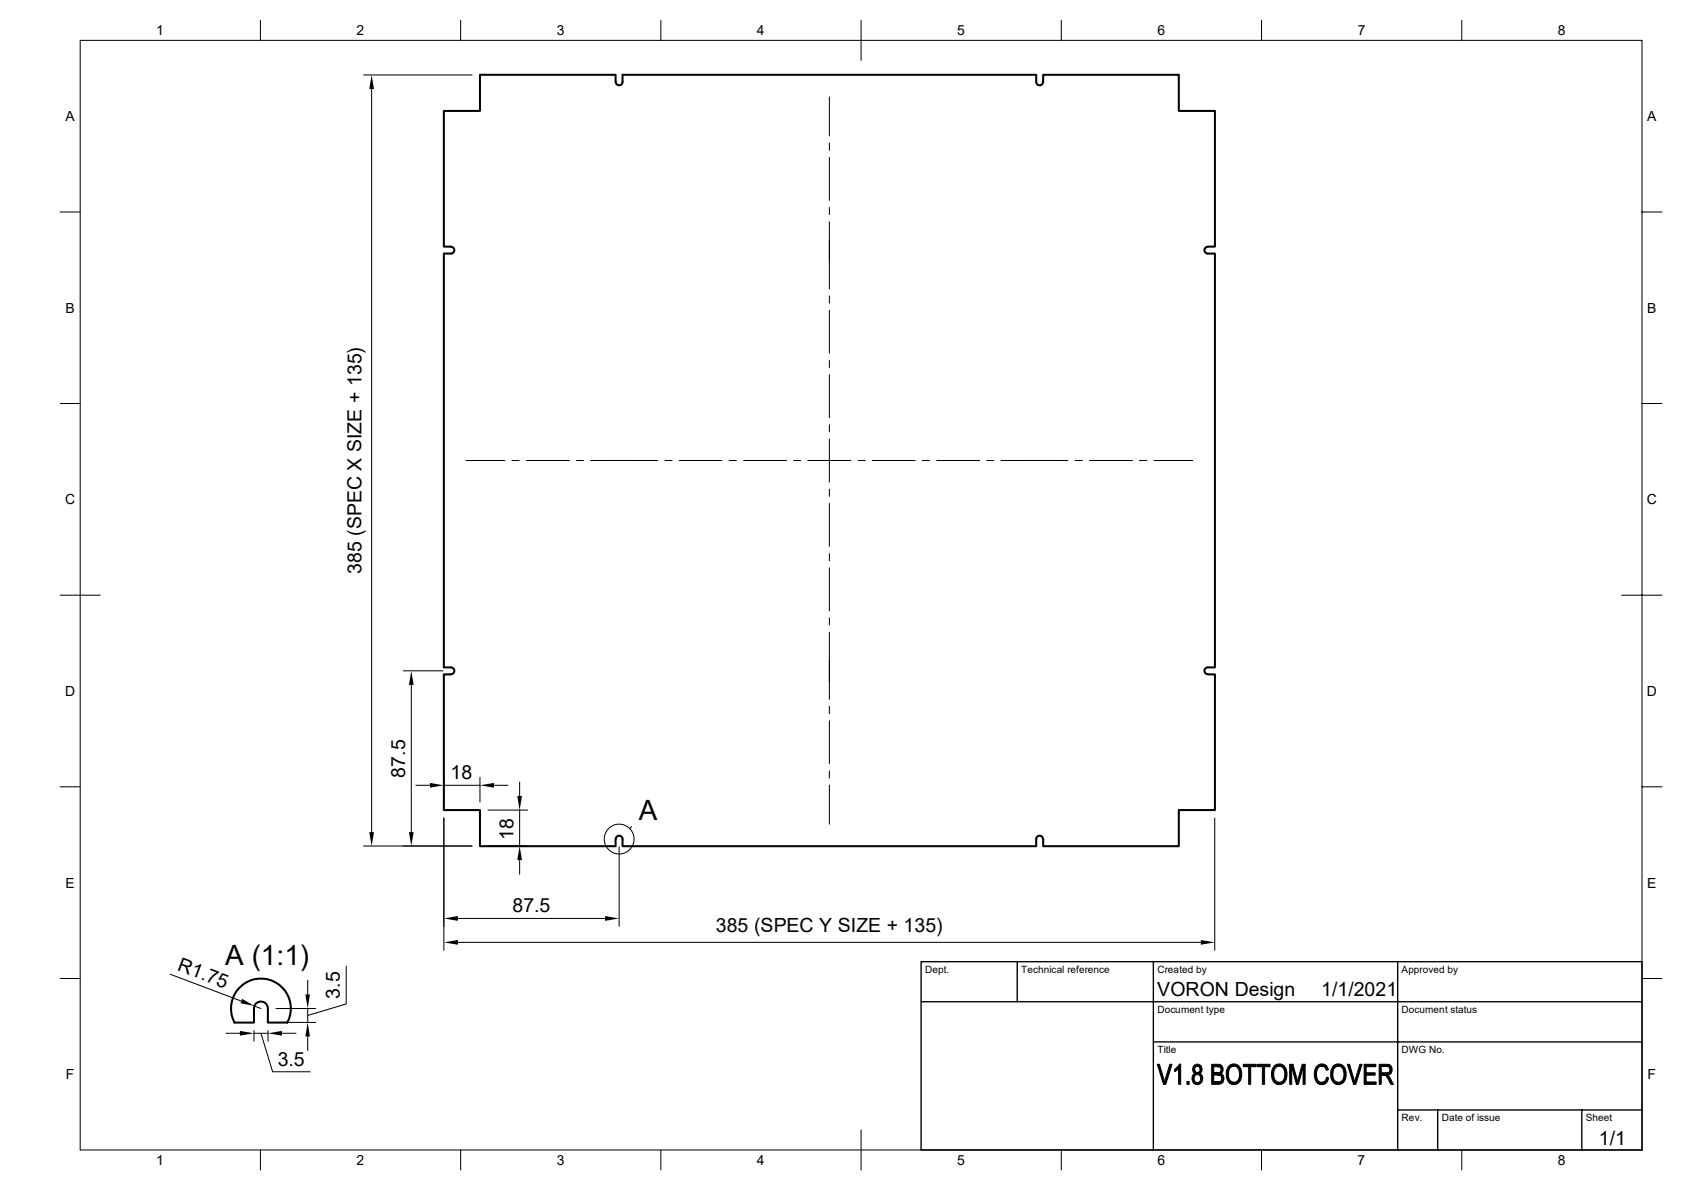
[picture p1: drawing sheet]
<svg xmlns="http://www.w3.org/2000/svg" width="420mm" height="297mm" viewBox="0 0 420 297" stroke-linecap="round" stroke-linejoin="round" font-family="sans-serif">
<path d="M153.7 20.4v-1.7h-33.9v9h-9v33.9h1.8M153.8 20.4a.85 .85 0 0 0 .8 .9 .85 .85 0 0 0 .8-.9v-1.7h103.3v1.7a.85 .85 0 0 0 .9 .9 .85 .85 0 0 0 .8-.9M260.5 20.4v-1.7h33.8v9h9.1v33.9h-1.8M112.6 61.6a.85 .85 0 0 1 .9 .8 .85 .85 0 0 1-.9 .9h-1.8v103.3h1.8a.87 .87 0 0 1 .9 .8 .87 .87 0 0 1-.9 .9h-1.8v33.9h9v9h33.9v-1.8M301.6 61.6a.85 .85 0 0 0-.9 .8 .85 .85 0 0 0 .9 .9h1.8v103.3h-1.8a.85 .85 0 0 0-.9 .8 .85 .85 0 0 0 .9 .9h1.8v33.9h-9.1v9h-33.8v-1.8M153.8 209.4a.85 .85 0 0 1 .8-.8 .85 .85 0 0 1 .8 .8v1.8h103.3v-1.8a.85 .85 0 0 1 .9-.8 .85 .85 0 0 1 .8 .8M59.9 246.4a7.5 7.5 0 0 1 9.7-.7 7.5 7.5 0 0 1 2.2 9.5h-4.9v-3.5a1.74 1.74 0 0 0-1.7-1.7 1.74 1.74 0 0 0-1.8 1.7v3.5h-4.9a7.4 7.4 0 0 1 1.4-8.8z" fill="none" stroke="#000" stroke-width=".51"/>
<g fill="none" stroke="#000" stroke-width=".25">
<path d="M20 10.1h390v276.9h-390zM65 5.1v5M90.8 18.7h27.1M115 5.1v5M165 5.1v5M215 5.1v10M265 5.1v5M315 5.1v5M365 5.1v5M92.8 22.2v185.5M207.1 24.2v9.7M207.1 35.7v1.8"/>
<path d="M207.1 39.3v10.7M15 52.9h5M207.1 51.8v1.8M207.1 55.4v16.7M410 52.9h5M207.1 73.9v1.7M207.1 77.4v10.7M207.1 90v1.7M207.1 93.5v10.7M15 100.7h5M116.3 114.9h9.8M127.8 114.9h1.8"/>
<path d="M131.4 114.9h10.8M143.9 114.9h1.8M147.5 114.9h16.7M166 114.9h1.8M169.6 114.9h10.7M182.1 114.9h1.8M185.7 114.9h10.7M198.2 114.9h1.7M201.7 114.9h10.7M207.1 106v1.8M207.1 109.6v10.7M214.2 114.9h1.8"/>
<path d="M217.8 114.9h10.7M230.3 114.9h1.8M233.9 114.9h10.7M246.4 114.9h1.8M249.9 114.9h16.8M268.5 114.9h1.8M272 114.9h10.7M284.5 114.9h1.8M288.1 114.9h9.7M410 100.7h5M207.1 122.1v1.8M207.1 125.6v10.8"/>
<path d="M207.1 138.2v1.8M15 148.5h10M207.1 141.7v10.7M207.1 154.2v1.8M207.1 157.8v16.7M405 148.5h10M100.7 167.4h9.9M102.7 170.9v36.8M207.1 176.3v1.8M207.1 179.9v10.7M15 196.4h5M103.8 196h3.6"/>
<path d="M110.8 194v6.2M110.8 196h9M119.8 194v6.2M123.4 196h3.4M129.8 195.2v3.5M207.1 192.4v1.8M207.1 196v9.7M410 196.4h5M90.8 211.2h27.1M110.8 204.2v33M121.8 211.2h9.9M121.8 202.2h9.9"/>
<path d="M129.8 202.2v9M129.8 214.7v3.5M154.6 211.4v19.8M157.7 206.3l-.5 .5M303.3 204.2v33M114.3 229.2h36.8M114.3 235.2h185.5M15 244.2h5M42.5 243.2l17.7 6.7M56.4 257.9h3.5M63.4 257.9h3.5zM63.4 257.2v2.7"/>
<path d="M63.5 251.1l1.7 .6M65.2 257.9l2.9 9.6h9.4M66.9 257.2v2.7M68.9 251.7h9.9M68.9 255.2h9.9M70.4 257.9h3.5M76.8 244.7v3.5M76.8 258.7v3.5M76.8 251.7v3.5zM86.4 241.2v9.4l-9.6 2.8M410 244.2h5M65 287v5"/>
<path d="M115 287v5M165 287v5M215 282v10M265 287v5M315 287v5M365 287v5"/>
<circle cx="154.6" cy="209.4" r="3.7"/>
</g>
<path d="M230 240h180v47h-180zM230 250h180M254 240v10M288 240v47M349 240v47M288 260.1h122M349 277h61M359 277v10M395 277v10" fill="none" stroke="#000" stroke-width=".34"/>
<g fill="#000" stroke="#000" stroke-width=".25">
<path d="M289 265.6h.5l1.2 4.2-.2 .8z" fill-rule="evenodd"/>
<path d="M292.1 265.6h.6l-1.6 5h-.6z" fill-rule="evenodd"/>
<path d="M293.4 266.8l.9-.1-1 .8z" fill-rule="evenodd"/>
<path d="M294.5 265.6h.3v5h-.5v-3.9h-.7z" fill-rule="evenodd"/>
<path d="M296.4 269.9h.5v.7h-.5z" fill-rule="evenodd"/>
<path d="M298.2 265.9a1.14 1.14 0 0 1 1.7 .2h-.9a.8 .8 0 0 0-.7 .8 .8 .8 0 0 0 .7 .8h.8l-.2 .2 .3 .3h-.9a1.04 1.04 0 0 0-.8 1 1.04 1.04 0 0 0 .8 1l-1 .1a1.46 1.46 0 0 1 .4-2.4 1.3 1.3 0 0 1-.2-2z" fill-rule="evenodd"/>
<path d="M299 266.1h.9l.2 .6v.6l-.3 .4h-.8a.8 .8 0 0 0 .6-.8 .8 .8 0 0 0-.6-.8z" fill-rule="evenodd"/>
<path d="M299 268.2h.9a1.41 1.41 0 0 1 .1 2 1.41 1.41 0 0 1-2 .1l1-.1a1.04 1.04 0 0 0 .8-1 1.04 1.04 0 0 0-.8-1z" fill-rule="evenodd"/>
<path d="M302.6 265.6h1.8l.6 .3 .2 .3h-2.1v1.5l2 .1-.3 .2 .5 .3h-2.2v1.7l2.3 .1-.6 .5h-2.2z" fill-rule="evenodd"/>
<path d="M303.9 266.2h1.3l.2 .4v.6l-.3 .6-2-.1h.9a.76 .76 0 0 0 .9-.8 .76 .76 0 0 0-1-.7z" fill-rule="evenodd"/>
<path d="M304 268.3h1.3l.3 .6-.2 1.2-2.3-.1h1a.88 .88 0 0 0 1-.8 .88 .88 0 0 0-1.1-.9z" fill-rule="evenodd"/>
<path d="M306.7 266.3l.2-.2h1.2a1.75 1.75 0 0 0-1.4 2.3 1.55 1.55 0 0 0 1.4 1.7l-1.2 .1a3.5 3.5 0 0 1-.2-3.9z" fill-rule="evenodd"/>
<path d="M307 266a1.92 1.92 0 0 1 2.1-.2 1.92 1.92 0 0 1 .9 1.9v1a1.87 1.87 0 0 1-1 1.8 1.87 1.87 0 0 1-2.1-.3l1.2-.1a1.81 1.81 0 0 0 1.4-2.4 1.53 1.53 0 0 0-1.4-1.6z" fill-rule="evenodd"/>
<path d="M310.4 265.6h3.2v.6h-1.3v4.4h-.5v-4.4h-1.4z" fill-rule="evenodd"/>
<path d="M313.9 265.6h3.2v.6h-1.3v4.4h-.6v-4.4h-1.3z" fill-rule="evenodd"/>
<path d="M318.1 266.1h1.3a1.74 1.74 0 0 0-1.3 2.3 1.63 1.63 0 0 0 1.3 1.7l-1.2 .1a3.5 3.5 0 0 1-.1-4.1z" fill-rule="evenodd"/>
<path d="M318.2 266.1a1.91 1.91 0 0 1 2.1-.3 1.91 1.91 0 0 1 1.1 1.9l-.1 1a1.87 1.87 0 0 1-1 1.8 1.87 1.87 0 0 1-2.1-.3l1.2-.1a1.87 1.87 0 0 0 1.4-2.6 1.38 1.38 0 0 0-1.4-1.4z" fill-rule="evenodd"/>
<path d="M322.8 265.6l1.2 4.2-.3 .8-1.2-4.2z" fill-rule="evenodd"/>
<path d="M322 265.6h.8l-.3 .8v4.2h-.5z" fill-rule="evenodd"/>
<path d="M325.2 265.6h.7l-.5 .8-1.2 4.2h-.5z" fill-rule="evenodd"/>
<path d="M325.9 265.6v5h-.5v-4.2z" fill-rule="evenodd"/>
<path d="M328.9 266a1.64 1.64 0 0 1 2.4 .1h-1.2a1.76 1.76 0 0 0-1.3 2.3 1.48 1.48 0 0 0 1.2 1.7l1.2 .1a1.76 1.76 0 0 1-2 .3 1.76 1.76 0 0 1-.9-1.7l-.1-.4a2.92 2.92 0 0 1 .7-2.4z" fill-rule="evenodd"/>
<path d="M331.2 268.9l.6 .1-.4 1-.2 .2-1.2-.1a1.22 1.22 0 0 0 1.2-1.2z" fill-rule="evenodd"/>
<path d="M330.1 266.1h1.2l.4 .9-.5 .2-.5-.9z" fill-rule="evenodd"/>
<path d="M332.7 266.3l.3-.2h1.2a1.75 1.75 0 0 0-1.4 2.3 1.55 1.55 0 0 0 1.4 1.7l-1.2 .1a3.5 3.5 0 0 1-.3-3.9z" fill-rule="evenodd"/>
<path d="M333 266a1.93 1.93 0 0 1 2.2-.1 1.93 1.93 0 0 1 .9 1.9v.9a1.87 1.87 0 0 1-1.1 1.8 1.87 1.87 0 0 1-2-.3l1.2-.1a1.91 1.91 0 0 0 1.3-2.7 1.38 1.38 0 0 0-1.3-1.3z" fill-rule="evenodd"/>
<path d="M336.4 265.6h.6l1.2 4.2-.2 .8z" fill-rule="evenodd"/>
<path d="M339.6 265.6h.5l-1.6 5h-.5z" fill-rule="evenodd"/>
<path d="M340.6 265.6h2.9v.6h-2.4v1.6h2.3v.6h-2.3v1.6h2.5v.6h-3z" fill-rule="evenodd"/>
<path d="M344.4 265.6h2.2l.4 .1 .4 .5h-2.5v1.6h2.4l-.7 .6h-1.7v2.2h-.5z" fill-rule="evenodd"/>
<path d="M345.5 268.4l1.2 .1 1.2 2.1h-.6l-.5-1a1.36 1.36 0 0 0-1.3-1.2z" fill-rule="evenodd"/>
<path d="M346.2 266.2h1.2l.2 1.1-.3 .5h-2.4h1.2a.83 .83 0 0 0 .9-.7 .83 .83 0 0 0-.8-.9z" fill-rule="evenodd"/>
</g>
<g fill="#000">
<path d="M92.8 18.7l.6 3.5h-1.2zM102.7 167.4l.6 3.5h-1.2zM107.4 195.4l3.4 .6-3.4 .6zM119.8 196l3.6-.6v1.2zM129.2 198.7h1.1l-.5 3.5zM92.2 207.7h1.2l-.6 3.5zM102.1 207.7h1.2l-.6 3.5zM129.8 211.2l.5 3.5h-1.1zM110.8 229.2l3.5-.6v1.2zM110.8 235.2l3.5-.6v1.2zM151.1 228.6l3.5 .6-3.5 .6zM299.8 234.6l3.5 .6-3.5 .6z"/>
<path d="M59.9 257.3l3.5 .6-3.5 .6zM60.5 249.3l3 1.8-3.4-.7zM66.9 257.9l3.5-.6v1.2zM76.2 248.2h1.2l-.6 3.5zM76.8 255.2l.6 3.5h-1.2z"/>
</g>
<g font-size="7">
<text x="159.6" y="204.7">A</text>
<text x="56.2" y="240.9">A (1:1)</text>
</g>
<g font-size="4.9">
<text x="90.3" y="143.3" transform="rotate(-90 90.3 143.3)">385 (SPEC X SIZE + 135)</text>
<text x="101.1" y="194.1" transform="rotate(-90 101.1 194.1)">87.5</text>
<text x="112.5" y="194.4">18</text>
<text x="128.2" y="209.5" transform="rotate(-90 128.2 209.5)">18</text>
<text x="128" y="227.7">87.5</text>
<text x="178.7" y="232.7">385 (SPEC Y SIZE + 135)</text>
<text x="44.1" y="242.1" transform="rotate(21 44.1 242.1)">R1.75</text>
<text x="84.9" y="249.3" transform="rotate(-90 84.9 249.3)">3.5</text>
<text x="289" y="248.6">VORON Design</text>
<text x="329.9" y="248.6">1/1/2021</text>
<text x="69.3" y="265.9">3.5</text>
<text x="399.2" y="285.8">1/1</text>
</g>
<g font-size="3.5">
<text x="39" y="8.8">1</text>
<text x="89" y="8.8">2</text>
<text x="139" y="8.8">3</text>
<text x="189" y="8.8">4</text>
<text x="239" y="8.8">5</text>
<text x="289" y="8.8">6</text>
<text x="339" y="8.8">7</text>
<text x="389" y="8.8">8</text>
<text x="16.3" y="30.2">A</text>
<text x="411.3" y="30.2">A</text>
<text x="16.3" y="78.1">B</text>
<text x="411.3" y="78.1">B</text>
<text x="16.3" y="125.9">C</text>
<text x="411.2" y="125.9">C</text>
<text x="16.3" y="173.7">D</text>
<text x="411.2" y="173.7">D</text>
<text x="16.3" y="221.5">E</text>
<text x="411.3" y="221.5">E</text>
<text x="16.5" y="269.4">F</text>
<text x="411.4" y="269.4">F</text>
<text x="39" y="290.8">1</text>
<text x="89" y="290.8">2</text>
<text x="139" y="290.7">3</text>
<text x="189" y="290.8">4</text>
<text x="239" y="290.7">5</text>
<text x="289" y="290.8">6</text>
<text x="339" y="290.8">7</text>
<text x="389" y="290.8">8</text>
</g>
<g font-size="2.5">
<text x="231" y="242.8">Dept.</text>
<text x="255" y="242.8">Technical reference</text>
<text x="289" y="242.8">Created by</text>
<text x="350" y="242.8">Approved by</text>
<text x="289" y="252.9">Document type</text>
<text x="350" y="252.9">Document status</text>
<text x="289" y="262.8">Title</text>
<text x="350" y="262.8">DWG No.</text>
<text x="350" y="279.8">Rev.</text>
<text x="360" y="279.8">Date of issue</text>
<text x="396" y="279.8">Sheet</text>
</g>
</svg>
